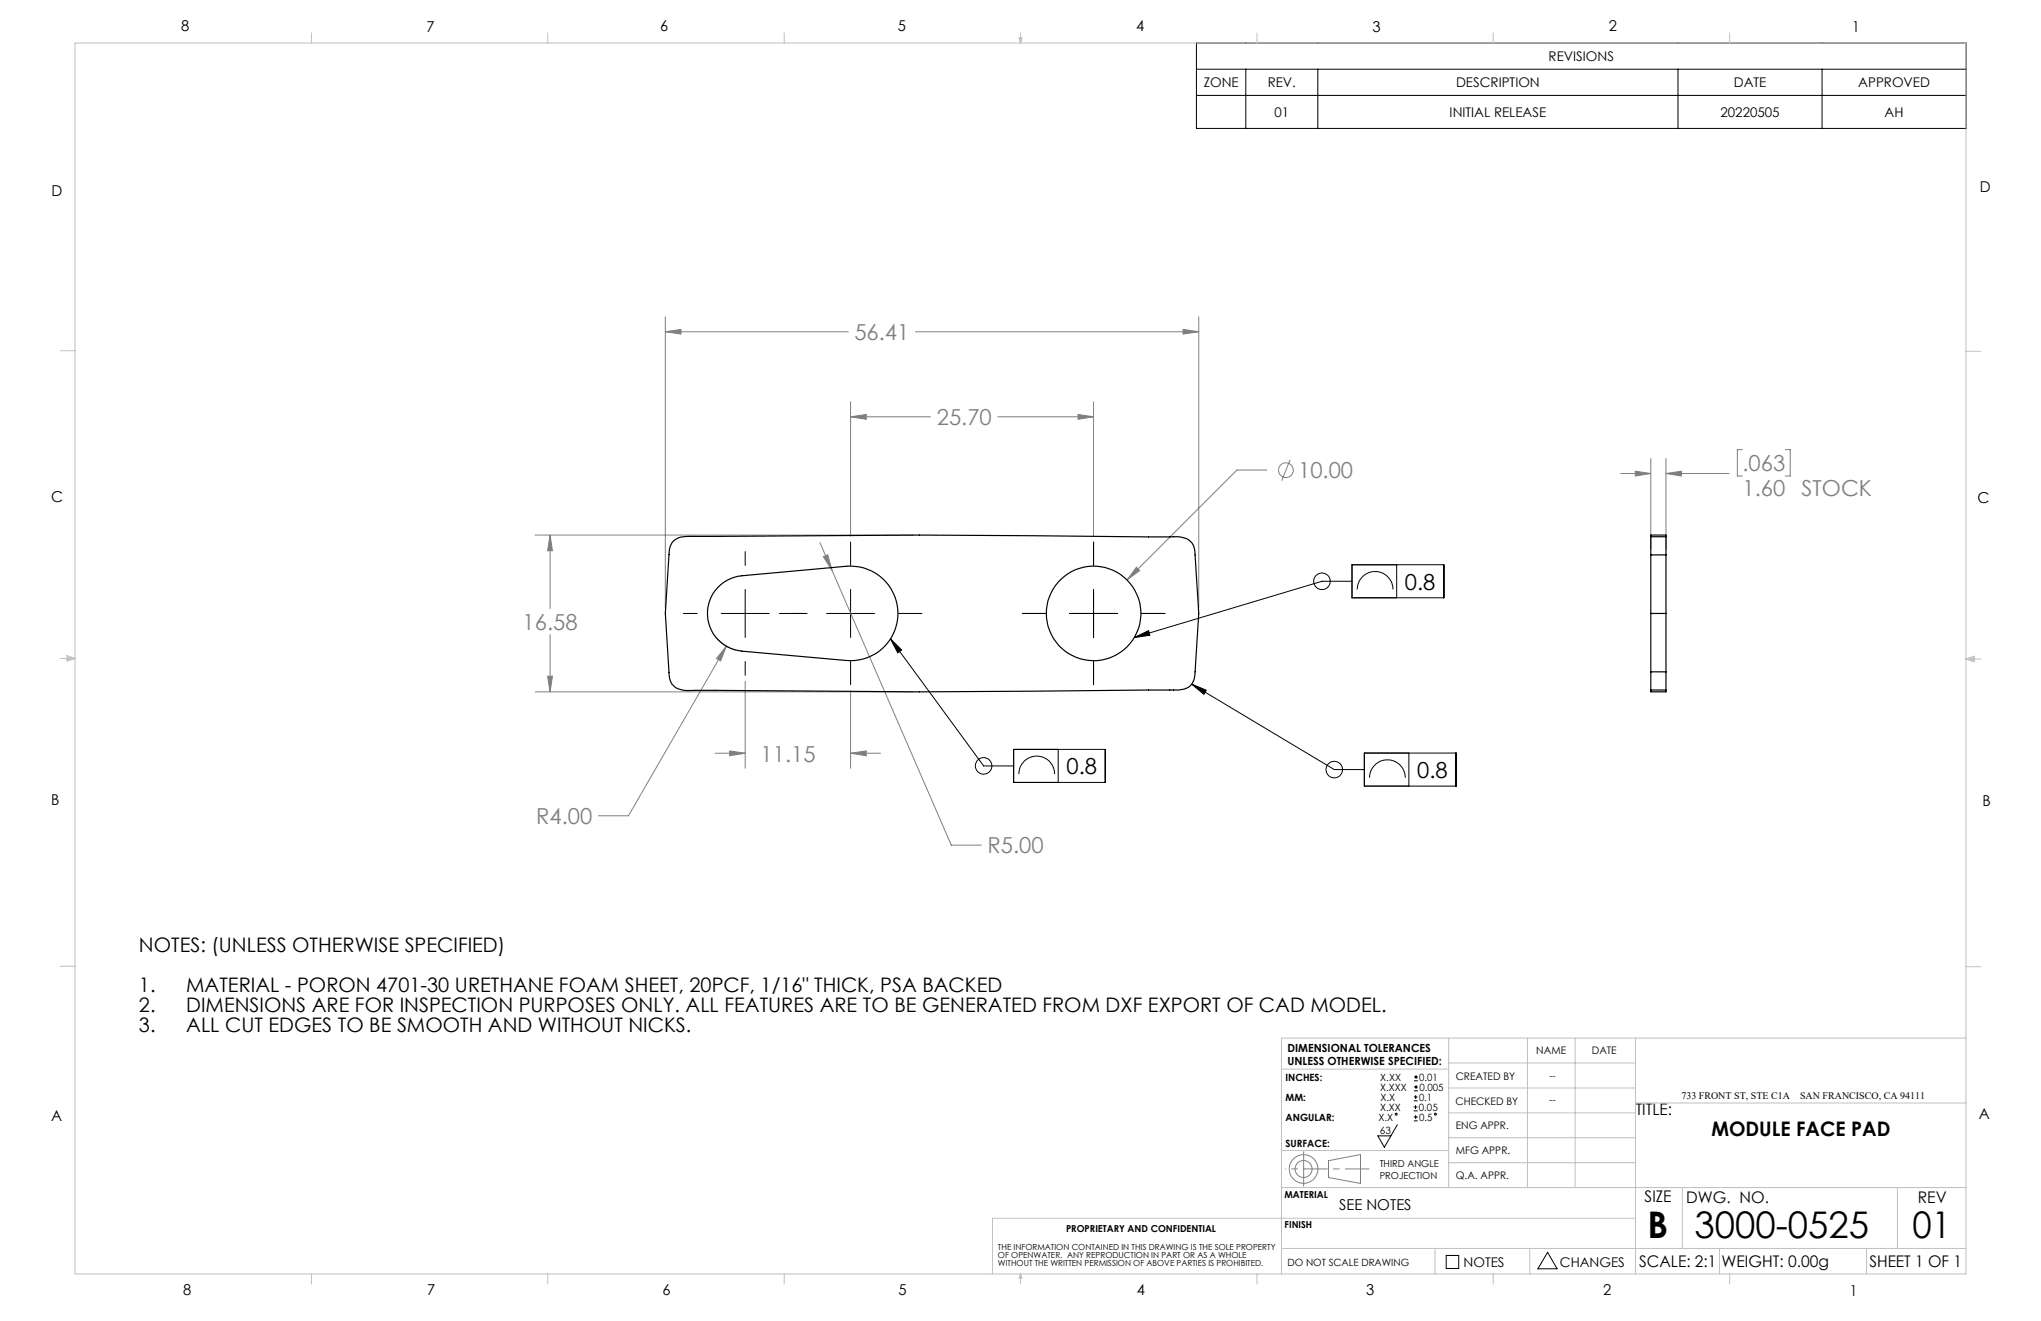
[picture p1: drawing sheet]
<svg xmlns="http://www.w3.org/2000/svg" width="432mm" height="279mm" viewBox="0 0 432 279" stroke-linecap="round" stroke-linejoin="round" font-family="sans-serif">
<g fill="none" stroke="#808080" stroke-width=".21">
<path d="M140.8 70.2l3.3-.5v1zM140.8 67v61.5M140.8 70.2h38.7M193.7 70.2h59.9M250.3 69.7l3.3 .5-3.3 .5zM253.6 67v61.5M180 88.2l3.3-.5v1zM180 85v28.4M180 88.2h16.9M211.1 88.2h20.3M228.1 87.7l3.3 .5-3.3 .5zM231.4 85v28.4"/>
<path d="M268 99.4h-6.3l-23.3 23.3M272.9 97.2l-1.8 4.5M346 99.7l3.3 .5-3.3 .5zM349.3 97v19.1M352.5 97v19.1M368.6 95.1h-1v5.6h1M377.7 95.1h1v5.6h-1M113.2 113.2h80.1M116.4 113.2l.5 3.3h-1zM116.4 113.2v15.5M173.5 114.8l27.8 64h6.3M174.2 117.8l.9-.5 .9 3.3z"/>
<path d="M240.4 120l.7 .7-2.7 2zM342.9 100.2h6.4M352.5 100.2l3.2-.5v1zM352.5 100.2h13.3M116.4 134.2v12.1M151.4 134.7l.3 .3a8.1 8.1 0 0 0 4 2.5M153.7 136.7l-1.2 3.1-.9-.5zM153.7 136.7l-20.7 35.8h-6.4M113.2 146.3h80.1M115.9 143h1l-.5 3.3zM151.3 159.3h6.4M154.4 158.8l3.3 .5-3.3 .5z"/>
<path d="M157.7 144.1v18.4M180 159.3l3.3-.5v1zM180 146.1v16.4M180 159.3h6.3M281.1 245.5l6.7-1.3v6.1l-6.7-1.2z"/>
<circle cx="272.1" cy="99.4" r="1.55"/>
<circle cx="275.8" cy="247.3" r="1.8"/>
<circle cx="275.8" cy="247.3" r="3"/>
</g>
<g fill="none" stroke="#000" stroke-width=".21">
<path d="M253.1 9.1h162.9v18.1h-162.9zM253.1 14.6h162.9M263.6 14.6v12.6M278.8 14.6v12.6M355 14.6v12.6M385.5 14.6v12.6M253.1 20.2h162.9M157.7 116.7v2.9M180 114.7v4.9M231.4 114.7v4.9M286 119.5h19.4v6.9h-19.4zM295.5 119.5v6.9"/>
<path d="M144.6 129.8h2.9M152.6 129.8h10.1M157.7 124.7v10.1M157.7 139.9v2.9M164.9 129.8h5.8M174.9 129.8h10.1M180 124.7v10.1M180 139.9v4.9M188.4 135.1l19.7 26.9h6.4M188.4 135.1l2.3 2.4-.8 .6zM190.1 129.8h5M216.3 129.8h4.9"/>
<path d="M226.3 129.8h10.1M231.4 124.7v10.1M231.4 139.9v4.9M240 134.8l3-1.4 .3 1zM241.5 129.8h5M286 122.9h-6.3l-39.7 11.9M287.1 124.7a3.8 3.8 0 0 1 3.8-3.8 3.8 3.8 0 0 1 3.8 3.8M214.5 158.5h19.4v7h-19.4zM223.9 158.5v7M252.1 144.7l30.2 18.1h6.3M252.1 144.7l3.1 1.3-.5 .9zM288.6 159.3h19.4v7h-19.4z"/>
<path d="M298.1 159.3v7M215.5 163.7a3.8 3.8 0 0 1 3.8-3.8 3.8 3.8 0 0 1 3.8 3.8M289.7 164.5a3.8 3.8 0 0 1 3.8-3.8 3.8 3.8 0 0 1 3.8 3.8M295.6 237.9l-2.7 4.7-1.4-2.4h2.8M299.1 234.9h.8M299.1 234.1h.8M299.1 232.8h.8M299.1 232h.8M299.1 237.1h.8M299.1 236.3h.8M299.2 228.6h.8M299.2 227.8h.8"/>
<path d="M299.2 230.7h.8M299.2 229.9h.8M299.5 233.8v.8M299.5 231.6v.8M299.5 235.9v.8M299.6 227.4v.8M299.6 229.5v.8M306 265.5h2.6v2.8h-2.6zM327.4 264.9l2 3.5h-4z"/>
<circle cx="279.7" cy="123" r="1.76"/>
<circle cx="208.1" cy="162" r="1.75"/>
<circle cx="282.3" cy="162.8" r="1.75"/>
<circle cx="295.4" cy="235.7" r=".2"/>
<circle cx="303.7" cy="235.7" r=".2"/>
</g>
<path d="M275.8 247.2h13.8" fill="none" stroke="#808080" stroke-width=".21" stroke-dasharray="15.2 1.3 1.3 1.3" stroke-dashoffset="10.2"/>
<path d="M275.8 247.2v-3.6M275.8 247.2v3.7" fill="none" stroke="#808080" stroke-width=".21" stroke-dasharray="15.2 1.3 1.3 1.3"/>
<path d="M275.8 247.2h-3.8" fill="none" stroke="#808080" stroke-width=".21" stroke-dasharray="15.2 1.3 1.3 1.3" stroke-dashoffset="15.2"/>
<g fill="none" stroke="#c0c0c0" stroke-width=".21">
<path d="M15.9 9.1h400v260.4h-400zM65.9 6.9v2.2M115.9 6.9v2.2M165.9 6.9v2.2M215.6 8h.6l-.3 1.1zM215.7 8l.2 1.1M215.9 6.9v2.2M216 8l-.1 1.1M265.9 6.9v2.2M315.9 6.9v2.2M365.9 6.9v2.2M12.7 74.2h3.2"/>
<path d="M415.9 74.3h3.2M12.7 139.3h3.2M14.2 139.1l1.7 .2M14.2 138.7l1.7 .6-1.7 .5zM15.9 139.3l-1.7 .3M415.9 139.4h3.2M415.9 139.4l1.8-.6v1.2zM415.9 139.4l1.8 .3M417.7 139.2l-1.8 .2M12.7 204.4h3.2M306.5 219.6v31.6M323.1 219.6v31.6"/>
<path d="M333.2 219.6v31.6M346 219.6v49.9M415.9 204.5h3.2M415.9 219.6h-144.8v49.9M271.1 226.1h35.4M306.5 235.4h39.5M306.5 230.1h39.5M306.5 224.8h39.5M346 233.3h69.9M271.1 251.2h144.8M271.1 243.3h35.4M306.5 245.9h39.5"/>
<path d="M306.5 240.6h39.5M346 257.7h-136v11.8M355.9 251.2v12.9M401.4 251.2v12.9M65.9 269.5v2.1M115.9 269.5v2.1M165.9 269.5v2.1M215.9 269.5v2.1M215.9 269.5l.3 .8h-.6zM265.9 269.5v2.1M271.1 264.1h144.8M303.6 264.1v5.4"/>
<path d="M315.9 269.5v2.1M323.6 264.1v5.4M363.8 264.1v5.4M365.9 269.5v2.1M394.9 264.1v5.4"/>
</g>
<path d="M252.1 144.7l3.1 1.3-.5 .9zM240 134.8l3-1.4 .3 1zM188.4 135.1l2.3 2.4-.8 .6z" fill="#000"/>
<path d="M250.3 69.7l3.3 .5-3.3 .5zM140.8 70.2l3.3-.5v1zM116.4 113.2l.5 3.3h-1zM115.9 143h1l-.5 3.3zM240.4 120l-2 2.7 2.7-2zM174.2 117.8l1.8 2.8-.9-3.3zM153.7 136.7l-2.1 2.6 .9 .5zM180 159.3l3.3-.5v1zM154.4 158.8l3.3 .5-3.3 .5zM180 88.2l3.3-.5v1zM228.1 87.7l3.3 .5-3.3 .5zM346 99.7l3.3 .5-3.3 .5zM352.5 100.2l3.2-.5v1z" fill="#808080"/>
<g fill="none" stroke="#000" stroke-width=".25">
<path d="M142.5 114.4a4.6 4.6 0 0 1 3.6-.9l48.4-.3 53 .4a6.3 6.3 0 0 1 4.1 .7l.6 .6 .5 1.3 .9 13.6-.8 12.3a3.4 3.4 0 0 1-3.4 3.8l-54.9 .4-47.5-.3a6.5 6.5 0 0 1-4.2-.7 3.7 3.7 0 0 1-1.3-3.1l-.7-12.4 .8-13.4a3.3 3.3 0 0 1 .9-2zM349.2 117.4v-3.9h3.3v3.9M349.2 113.5v-.3h3.3v.3M349.2 117.4v24.7M349.2 117.4h3.3M352.5 117.4v24.7M151.9 124.2a8.1 8.1 0 0 1 5.1-2.4l22.1-2a10 10 0 0 1 10.9 9.9 10 10 0 0 1-10.9 10l-22.1-2a8 8 0 0 1-6.8-5.1 8 8 0 0 1 1.7-8.4zM349.2 129.8h3.3M349.2 142.1v3.8h3.3v-3.8M349.2 146.1v.2h3.3v-.2M349.2 142.1h3.3"/>
<circle cx="231.4" cy="129.7" r="10"/>
</g>
<g font-size="7.8">
<text x="348.5" y="261.9">B</text>
<text x="358.5" y="261.9">3000-0525</text>
<text x="404.6" y="261.8">01</text>
</g>
<g font-size="4.7" fill="#808080">
<text x="180.8" y="71.9">56.41</text>
<text x="198.2" y="89.9">25.70</text>
<text x="274.6" y="101.1">10.00</text>
<text x="368.6" y="99.6">.063</text>
<text x="368.6" y="104.9">1.60</text>
<text x="381.1" y="104.8">STOCK</text>
<text x="110.6" y="133.2">16.58</text>
<text x="160.9" y="161.1">11.15</text>
<text x="113.4" y="174.3">R4.00</text>
<text x="208.9" y="180.5">R5.00</text>
</g>
<g font-size="4.7">
<text x="297.2" y="124.7">0.8</text>
<text x="225.7" y="163.7">0.8</text>
<text x="299.8" y="164.5">0.8</text>
</g>
<g font-size="4.2">
<text x="29.4" y="201.4">NOTES: (UNLESS OTHERWISE SPECIFIED)</text>
<text x="29.4" y="209.8">1.</text>
<text x="39.4" y="209.8">MATERIAL - PORON 4701-30 URETHANE FOAM SHEET, 20PCF, 1/16&quot; THICK, PSA BACKED</text>
<text x="29.4" y="214.1">2.</text>
<text x="39.4" y="214.1">DIMENSIONS ARE FOR INSPECTION PURPOSES ONLY. ALL FEATURES ARE TO BE GENERATED FROM DXF EXPORT OF CAD MODEL.</text>
<text x="29.4" y="218.3">3.</text>
<text x="39.4" y="218.3">ALL CUT EDGES TO BE SMOOTH AND WITHOUT NICKS.</text>
<text x="362.1" y="240.3">MODULE FACE PAD</text>
</g>
<g font-size="3.4">
<text x="346.1" y="235.9">TITLE:</text>
<text x="347.9" y="254.3">SIZE</text>
<text x="356.7" y="254.4">DWG. NO.</text>
<text x="405.7" y="254.5">REV</text>
<text x="346.8" y="267.9">SCALE: 2:1</text>
<text x="364.2" y="267.9">WEIGHT: 0.00g</text>
<text x="395.5" y="267.9">SHEET 1 OF 1</text>
</g>
<g font-size="3.2">
<text x="38.3" y="6.7">8</text>
<text x="90.2" y="6.7">7</text>
<text x="139.7" y="6.5">6</text>
<text x="190" y="6.5">5</text>
<text x="240.4" y="6.5">4</text>
<text x="290.4" y="6.7">3</text>
<text x="340.4" y="6.5">2</text>
<text x="391.9" y="6.7">1</text>
<text x="10.9" y="41.6">D</text>
<text x="418.9" y="40.7">D</text>
<text x="10.9" y="106.3">C</text>
<text x="418.4" y="106.4">C</text>
<text x="10.8" y="170.2">B</text>
<text x="419.4" y="170.6">B</text>
<text x="10.8" y="237.2">A</text>
<text x="418.6" y="236.8">A</text>
<text x="283.3" y="255.9">SEE NOTES</text>
<text x="38.8" y="273.8">8</text>
<text x="90.4" y="273.8">7</text>
<text x="140.2" y="273.8">6</text>
<text x="190.1" y="273.9">5</text>
<text x="240.5" y="273.8">4</text>
<text x="289" y="273.9">3</text>
<text x="339.1" y="273.8">2</text>
<text x="391.4" y="274.1">1</text>
</g>
<g font-size="2.8">
<text x="327.6" y="12.9">REVISIONS</text>
<text x="254.7" y="18.5">ZONE</text>
<text x="268.2" y="18.5">REV.</text>
<text x="308.1" y="18.5">DESCRIPTION</text>
<text x="366.8" y="18.5">DATE</text>
<text x="393.1" y="18.5">APPROVED</text>
<text x="269.6" y="24.7">01</text>
<text x="306.7" y="24.7">INITIAL RELEASE</text>
<text x="364" y="24.7">20220505</text>
<text x="398.7" y="24.7">AH</text>
<text x="309.6" y="268">NOTES</text>
<text x="330" y="268">CHANGES</text>
</g>
<g font-size="2.4">
<text x="272.4" y="222.5">DIMENSIONAL TOLERANCES</text>
<text x="272.4" y="225.3">UNLESS OTHERWISE SPECIFIED:</text>
</g>
<g font-size="2.2">
<text x="325" y="222.9">NAME</text>
<text x="336.8" y="222.9">DATE</text>
<text x="308" y="233.6">CHECKED BY</text>
<text x="308" y="228.4">CREATED BY</text>
<text x="308" y="238.8">ENG APPR.</text>
<text x="308" y="244">MFG APPR.</text>
<text x="308" y="249.3">Q.A. APPR.</text>
</g>
<g font-size="2.1">
<text x="272" y="228.6">INCHES:</text>
<text x="272" y="232.8">MM:</text>
<text x="292" y="230.7">X.XXX</text>
<text x="292" y="228.6">X.XX</text>
<text x="292.1" y="232.8">X.X</text>
<text x="300.2" y="232.8">0.1</text>
<text x="300.3" y="228.6">0.01</text>
<text x="300.3" y="230.7">0.005</text>
<text x="327.8" y="233.4">--</text>
<text x="355.7" y="232.4">733 FRONT ST, STE C1A</text>
<text x="380.8" y="232.4">SAN FRANCISCO, CA 94111</text>
<text x="272" y="237">ANGULAR:</text>
<text x="291.6" y="237">X.X</text>
<text x="291.9" y="239.8">63</text>
<text x="292" y="234.9">X.XX</text>
<text x="300.2" y="234.9">0.05</text>
<text x="300.2" y="237">0.5</text>
<text x="272" y="242.6">SURFACE:</text>
<text x="272.4" y="267.8">DO NOT SCALE DRAWING</text>
</g>
<g font-size="2">
<text x="327.8" y="228.3">--</text>
<text x="291.9" y="246.8">THIRD ANGLE</text>
<text x="291.9" y="249.3">PROJECTION</text>
<text x="271.7" y="253.4">MATERIAL</text>
<text x="225.5" y="260.6">PROPRIETARY AND CONFIDENTIAL</text>
<text x="271.8" y="259.7">FINISH</text>
</g>
<g font-size="1.8">
<text x="211.1" y="264.3">THE INFORMATION CONTAINED IN THIS DRAWING IS THE SOLE PROPERTY</text>
<text x="211.1" y="266.1">OF OPENWATER. ANY REPRODUCTION IN PART OR AS A WHOLE</text>
<text x="211.1" y="267.8">WITHOUT THE WRITTEN PERMISSION OF ABOVE PARTIES IS PROHIBITED.</text>
</g>
</svg>
